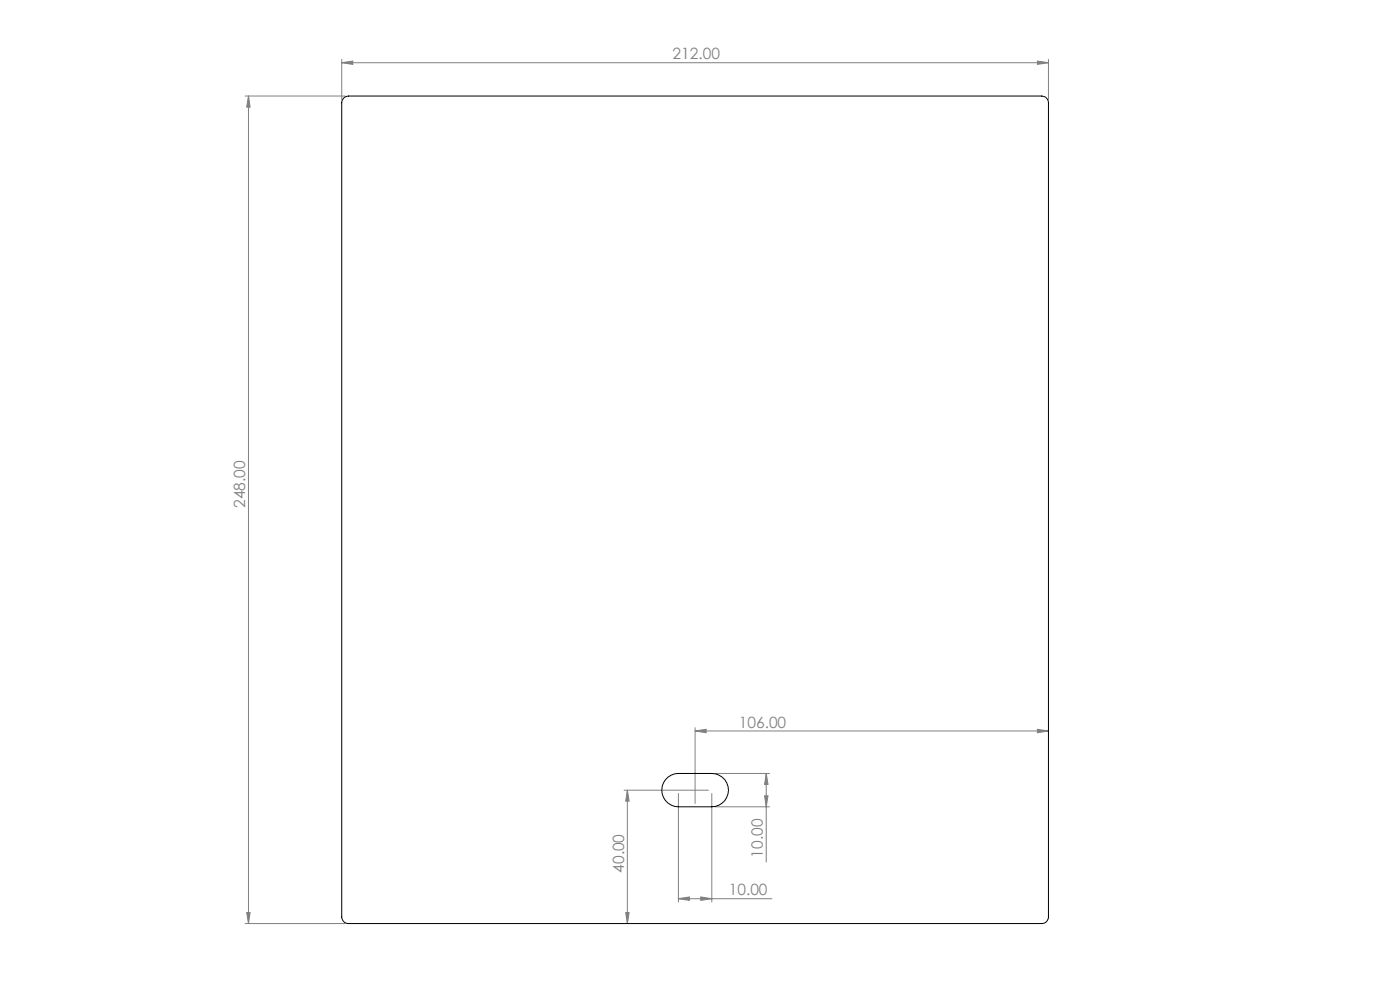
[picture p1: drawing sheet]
<svg xmlns="http://www.w3.org/2000/svg" width="420mm" height="297mm" viewBox="0 0 420 297" stroke-linecap="round" stroke-linejoin="round" font-family="sans-serif">
<g fill="none" stroke="#808080" stroke-width=".3">
<path d="M102.5 18.8l3.3-.5v1zM102.5 17.8v12M102.5 18.8h212M311.2 18.3l3.3 .5-3.3 .5zM314.5 17.8v12M73.5 28.8h30M74.5 28.8l.5 3.3h-1zM74.5 28.8v248M208.5 219.1l3.3-.5v1zM208.5 218.1v22.7M208.5 219.1h106M311.2 218.6l3.3 .5-3.3 .5z"/>
<path d="M187.2 236.8h25.3M188.2 236.8l.5 3.3h-1zM188.2 236.8v40M203.5 237.8v32.5M213.5 237.8v32.5M214.5 231.8h16.4M229.4 238.5h1l-.5 3.3zM229.9 231.8l.5 3.3h-1zM229.9 231.8v26.5M214.5 241.8h16.4M73.5 276.8h30M74 273.5h1l-.5 3.3z"/>
<path d="M187.7 273.5h1l-.5 3.3zM203.5 269.3l3.3-.5v1zM203.5 269.3h28.1M210.2 268.8l3.3 .5-3.3 .5z"/>
</g>
<g fill="#808080">
<path d="M208.5 219.1l3.3-.5v1zM311.2 218.6l3.3 .5-3.3 .5z"/>
<path d="M210.2 268.8l3.3 .5-3.3 .5zM203.5 269.3l3.3-.5v1z"/>
<path d="M102.5 18.8l3.3-.5v1zM311.2 18.3l3.3 .5-3.3 .5z"/>
<path d="M187.7 273.5h1l-.5 3.3zM188.2 236.8l.5 3.3h-1z"/>
<path d="M74.5 28.8l.5 3.3h-1zM74 273.5h1l-.5 3.3zM229.9 231.8l.5 3.3h-1zM229.4 238.5h1l-.5 3.3z"/>
</g>
<path d="M103.1 29.4l1.4-.6h208a2.05 2.05 0 0 1 2 2v244a1.99 1.99 0 0 1-2 2h-208a1.99 1.99 0 0 1-2-2v-244zM199.6 233.7a5 5 0 0 1 3.9-1.9h10a5 5 0 0 1 5 5 5 5 0 0 1-5 5h-10a5 5 0 0 1-4.5-2.8 5 5 0 0 1 .6-5.3z" fill="none" stroke="#000" stroke-width=".3"/>
<g font-size="4.7" fill="#808080">
<text x="201.8" y="17.8">212.00</text>
<text x="73.5" y="152.2" transform="rotate(-90 73.5 152.2)">248.00</text>
<text x="221.7" y="218">106.00</text>
<text x="228.9" y="257" transform="rotate(-90 228.9 257)">10.00</text>
<text x="187.2" y="261.5" transform="rotate(-90 187.2 261.5)">40.00</text>
<text x="218.6" y="268.3">10.00</text>
</g>
</svg>
